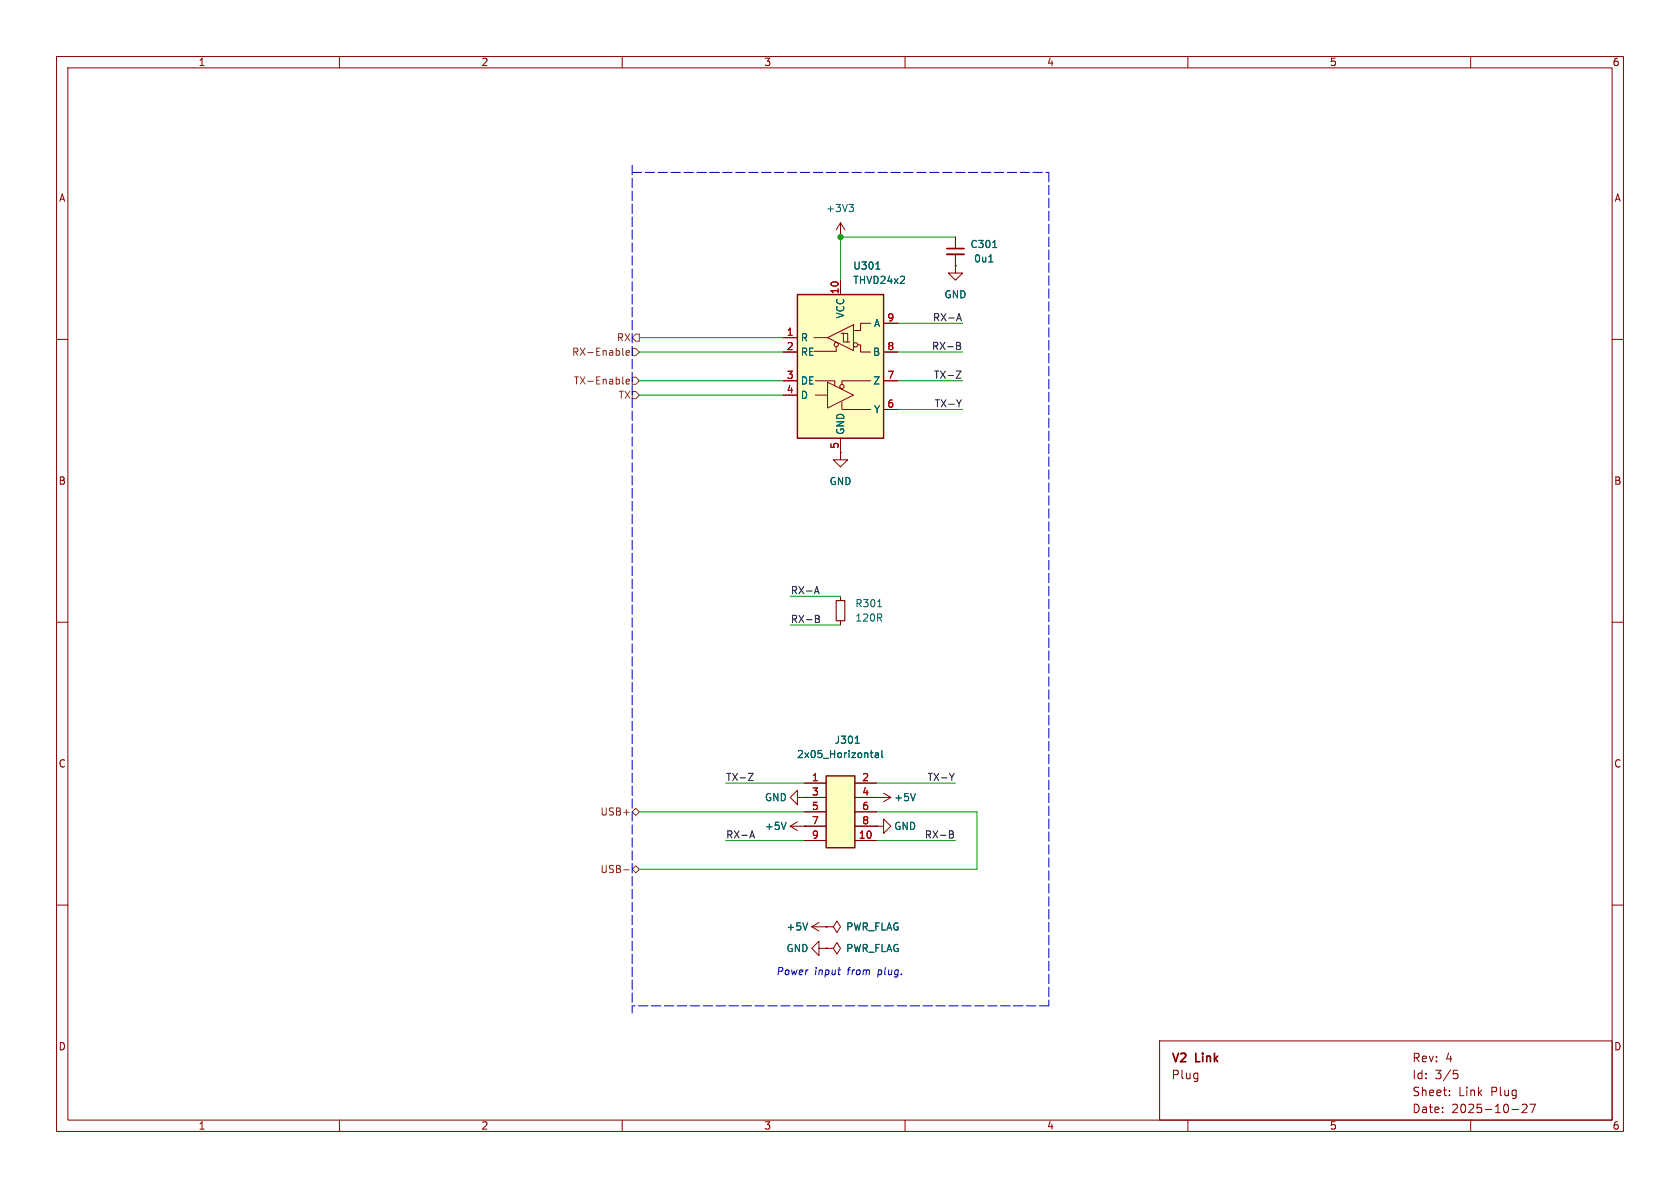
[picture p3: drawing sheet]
<svg xmlns="http://www.w3.org/2000/svg" width="297mm" height="210mm" viewBox="0 0 297 210" stroke-linecap="round" stroke-linejoin="round" font-family="sans-serif">
<g fill="none" stroke="#840000" stroke-width=".18">
<path d="M10 10h277v190h-277zM12 12h273v186h-273zM60 10v2M110 10v2M160 10v2M210 10v2M260 10v2M10 60h2M285 60h2M148.6 80v1.3h1.3l-1.3 1.3-1.3-1.3h1.3M148.6 80h.1M10 110h2"/>
<path d="M148.6 105.4v.8M148.6 109.7v.8M285 110h2M154.9 141h.1M154.9 146.1h1.3v-1.3l1.3 1.3-1.3 1.2v-1.2M154.9 146.1h.1M154.9 141h2.6M156.2 140.2l1.3 .8M157.5 141l-1.3 .7M10 160h2M143.5 163.8l1.3 .8M143.5 163.8h2.5"/>
<path d="M144.8 163.1l-1.3 .7M146 163.8h.1M285 160h2M60 198v2M110 198v2M160 198v2M205 184h80v14h-80zM210 198v2M256.2 193.6v.1M256.2 192.8v.1M257 189.2h.7M257.1 189.8h.4l.2 .3-.1 .5-.5 .1"/>
<path d="M260 198v2M267.3 196.1h1.2M269.1 195.3l.6-.1 .2 .1 .1 .3-1 1.1h1M270.5 195.2h1l-.7 1.5"/>
</g>
<path d="M155.2 107.3h.7M161.8 140.3l-.4 1.2M142.8 163.1l-.4 1.3" fill="none" stroke="#006464" stroke-width=".18"/>
<path d="M147.8 106.2h1.6v3.5h-1.6z" fill="none" stroke="#840000" stroke-width=".2"/>
<path d="M141 52.1h15.2v25.4h-15.2z" fill="#ffffc2"/>
<path d="M141 52.1h15.2v25.4h-15.2z" fill="none" stroke="#840000" stroke-width=".25"/>
<g fill="none" stroke="#840000" stroke-width=".18">
<path d="M148.6 39.4v2.5M148.6 39.4l-.8 1.2M148.6 39.4l.8 1.2M138.4 59.7h2.6M143.9 59.7h2.4M146.3 59.7l4.6-2.3v4.6zM148.6 41.9h.1M148.6 49.5v2.6M148.7 58.9h.4v1.6h1.1M149 58.9h.9v1.6M153.9 57.2h-1.8v1.2h-1.2M156.2 57.2h2.5"/>
<path d="M168.9 47v1.3h1.3l-1.3 1.2-1.3-1.2h1.3M168.9 47h.1M168.9 41.9v2M168.9 45v2M138.4 69.9h2.6M138.4 62.2h2.6M138.4 67.3h2.6M144.1 67.3h3.5v.9M144.1 69.9h2.2M146.3 67.6l4.6 2.3-4.6 2.2zM147.8 61.3v.8h-3.9M148.6 77.5v2.5"/>
<path d="M148.8 71.1v1.3h5.1M151.6 61h.5v1.2h1.8M153.9 67.3h-5.1v.6M156.2 62.2h2.5M156.2 67.3h2.5M156.2 72.4h2.5M141 141v-1.3l-1.3 1.3 1.3 1.2v-1.2h1.2M142.2 141h.1"/>
<circle cx="147.8" cy="60.9" r=".38"/>
<circle cx="148.8" cy="68.3" r=".38"/>
<circle cx="151.3" cy="61" r=".38"/>
</g>
<path d="M150.1 36.1h.8l-.4 .5M150.6 36.6l.3 .3v.3l-.3 .2M154.8 47.6h.8M174.8 46.3h.7M175.5 43.8h.7" fill="none" stroke="#006464" stroke-width=".18"/>
<path d="M167.4 43.9h3" fill="none" stroke="#840000" stroke-width=".3"/>
<path d="M167.4 45h3" fill="none" stroke="#840000" stroke-width=".33"/>
<path d="M146 137.2h5.1v12.7h-5.1z" fill="#ffffc2"/>
<path d="M146 137.2h5.1v12.7h-5.1z" fill="none" stroke="#840000" stroke-width=".25"/>
<g fill="none" stroke="#840000" stroke-width=".18">
<path d="M138.4 59.7h2.6M148.6 49.5v2.6M156.2 57.2h2.5M168.9 47h.1M168.9 41.9v2M168.9 45v2M138.4 62.2h2.6M138.4 67.3h2.6M138.4 69.9h2.6M148.6 77.5v2.5M156.2 62.2h2.5M156.2 67.3h2.5"/>
<path d="M156.2 72.4h2.5M148.6 80h.1M142.2 138.4h3.8M151.1 138.4h3.8M139.7 146.1h6.3M139.7 146.1l1.3 .7M141 145.3l-1.3 .8M142.2 146.1h.1M142.2 141h.1M142.2 141h3.8M142.2 143.5h3.8M142.2 148.6h3.8"/>
<path d="M151.1 141h3.8M151.1 143.5h3.8M151.1 146.1h3.8M151.1 148.6h3.8M154.9 141h.1M154.9 146.1h.1M144.8 167.6v-1.2l-1.3 1.2 1.3 1.3v-1.3h1.2M146 167.6h1.3l.7-1 .6 1-.6 1.1-.7-1.1M146 167.6h.1M146 163.8h1.3l.7-1 .6 1-.6 1-.7-1M146 163.8h.1"/>
</g>
<path d="M154.8 47.6h.8M174.8 46.3h.7M175.5 43.8h.7M151.2 131.4h.7M153.9 133.1h.4M154 133.7l.3 .2M154.8 133.1h.4l.1 .8M155.3 133.4h-.4l-.2 .2 .2 .3h.4M155.9 132.7v1l.2 .2M139 145.4l-.4 1.2M161.8 140.3l-.4 1.2M142.8 163.1l-.4 1.3" fill="none" stroke="#006464" stroke-width=".18"/>
<path d="M111.8 59.7l.6-.6h.6v1.2h-.6zM110.1 62.6l.2 .2M110.1 67.8l.2 .1M110.7 67.5l.6-.2-.1-.2-.3-.1-.2 .2v.6h.5M110.7 62.4l.6-.1-.1-.3h-.3l-.2 .1v.6h.5M111.8 69.2h.6l.6 .7-.6 .6h-.6zM111.8 66.7h.6l.6 .6-.6 .6h-.6zM111.8 61.6h.6l.6 .6-.6 .7h-.6zM110.3 153.8h.9M111.8 143.5l.6-.6 .6 .6-.6 .6zM112.4 153l.6 .7-.6 .6-.6-.6z" fill="none" stroke="#725600" stroke-width=".18"/>
<g fill="none" stroke="#0f0f0f" stroke-width=".18">
<path d="M169.2 56.3h.6M169.5 55.4l.5 1.3M169.1 65.6h.8l-.8 1.3h.8M169.1 60.5l.6 .1 .1 .3-.3 .2M169.1 61.1h.4M169.5 61.1l.3 .3v.3l-.7 .1M170 70.7l-.5 .6M144.1 104.6h.6M144.2 108.8l.6 .1v.2l-.2 .3M144.2 109.4h.4M144.4 103.7l.4 1.3M144.6 109.4l.3 .2-.1 .3-.6 .1"/>
<path d="M132.3 136.7h.8l-.8 1.3h.8M168.7 136.7l-.4 .7M132.7 147.8h.6M133 146.9l.4 1.2M167.8 146.9l.6 .1 .1 .2-.2 .3M167.8 147.5h.5M168.3 147.5l.3 .2-.1 .3-.7 .1"/>
</g>
<path d="M111.8 29.2v149.9M111.8 30.5h73.6M185.4 30.5v147.3M185.4 177.8h-73.6" fill="none" stroke="#0000c2" stroke-width=".18" stroke-dasharray="1.7 .6"/>
<g fill="none" stroke="#009600" stroke-width=".18">
<path d="M113 59.7h25.4M158.7 57.2h11.5M168.9 41.9h-20.3v7.6M113 62.2h25.4M113 69.9h25.4M113 67.3h25.4M158.7 62.2h11.5M158.7 72.4h11.5M158.7 67.3h11.5M139.7 110.5h8.9M139.7 105.4h8.9M128.3 138.4h13.9"/>
<path d="M154.9 138.4h14M113 143.5h29.2M128.3 148.6h13.9M154.9 143.5h17.8v10.2h-59.7M154.9 148.6h14"/>
</g>
<path d="M148.1 171.5h.5" fill="none" stroke="#0000c2" stroke-width=".18"/>
<circle cx="148.6" cy="41.9" r=".46" fill="#009600" stroke="#009600" stroke-width=".18"/>
<g font-size="2.1" fill="#840000">
<text x="207" y="188.2">V2</text>
<text x="207" y="191">Plug</text>
<text x="211.5" y="188.2">Link</text>
<text x="249.6" y="188">Rev:</text>
<text x="249.6" y="191">Id:</text>
<text x="253.7" y="191">3/5</text>
<text x="255.5" y="188">4</text>
<text x="249.6" y="197">Date:</text>
<text x="249.6" y="194">Sheet:</text>
<text x="256.6" y="197">2025-10-27</text>
<text x="257.8" y="194">Link</text>
<text x="263.6" y="194">Plug</text>
</g>
<g font-size="1.8" fill="#840000">
<text x="35" y="11.9">1</text>
<text x="85" y="11.9">2</text>
<text x="135" y="11.9">3</text>
<text x="185" y="11.9">4</text>
<text x="235" y="11.9">5</text>
<text x="285" y="11.9">6</text>
<text x="10.3" y="35.9">A</text>
<text x="285.3" y="35.9">A</text>
<text x="10.3" y="85.9">B</text>
<text x="285.3" y="85.9">B</text>
<text x="10.3" y="135.9">C</text>
<text x="285.3" y="135.9">C</text>
<text x="10.3" y="185.9">D</text>
<text x="285.3" y="185.9">D</text>
<text x="35" y="199.9">1</text>
<text x="85" y="199.9">2</text>
<text x="135" y="199.9">3</text>
<text x="185" y="199.9">4</text>
<text x="235" y="199.9">5</text>
<text x="285" y="199.9">6</text>
</g>
<g font-size="1.8" fill="#006464">
<text x="145.9" y="37.7">+3V3</text>
<text x="150.7" y="47.9">U301</text>
<text x="171.5" y="44">C301</text>
<text x="172.1" y="46.6">0u1</text>
<text x="150.7" y="50.4">THVD24x2</text>
<text x="166.9" y="52.9">GND</text>
<text x="149.5" y="56.4" transform="rotate(-90 149.5 56.4)">VCC</text>
<text x="154.4" y="58">A</text>
<text x="141.5" y="60.6">R</text>
<text x="141.5" y="63.1">RE</text>
<text x="154.2" y="63.1">B</text>
<text x="141.5" y="68.2">DE</text>
<text x="141.5" y="70.7">D</text>
<text x="154.3" y="68.2">Z</text>
<text x="149.5" y="77" transform="rotate(-90 149.5 77)">GND</text>
<text x="154.4" y="73.3">Y</text>
<text x="146.6" y="86">GND</text>
<text x="151.1" y="107.5">R301</text>
<text x="151.1" y="110.1">120R</text>
<text x="147.5" y="131.7">J301</text>
<text x="140.8" y="134.2">2x05_Horizontal</text>
<text x="135.1" y="141.8">GND</text>
<text x="158" y="141.8">+5V</text>
<text x="135.1" y="146.9">+5V</text>
<text x="158" y="146.9">GND</text>
<text x="138.9" y="164.7">+5V</text>
<text x="149.5" y="164.7">PWR_FLAG</text>
<text x="138.9" y="168.5">GND</text>
<text x="149.5" y="168.5">PWR_FLAG</text>
</g>
<g font-size="1.8" fill="#a90000">
<text x="148.3" y="52.1" transform="rotate(-90 148.3 52.1)">10</text>
<text x="139" y="59.4">1</text>
<text x="156.8" y="56.9">9</text>
<text x="139" y="62">2</text>
<text x="156.8" y="62">8</text>
<text x="139" y="67.1">3</text>
<text x="139" y="69.6">4</text>
<text x="156.8" y="67.1">7</text>
<text x="156.8" y="72.1">6</text>
<text x="148.3" y="79.4" transform="rotate(-90 148.3 79.4)">5</text>
<text x="143.4" y="138.2">1</text>
<text x="143.4" y="140.7">3</text>
<text x="143.4" y="143.3">5</text>
<text x="152.3" y="138.2">2</text>
<text x="152.3" y="140.7">4</text>
<text x="152.3" y="143.3">6</text>
<text x="143.4" y="145.8">7</text>
<text x="143.4" y="148.3">9</text>
<text x="151.7" y="148.3">10</text>
<text x="152.3" y="145.8">8</text>
</g>
<g font-size="1.8" fill="#0f0f0f">
<text x="164.8" y="56.9">RX-A</text>
<text x="164.7" y="61.9">RX-B</text>
<text x="165" y="67">TX-Z</text>
<text x="165.1" y="72.1">TX-Y</text>
<text x="139.7" y="105.1">RX-A</text>
<text x="139.7" y="110.2">RX-B</text>
<text x="128.3" y="138.1">TX-Z</text>
<text x="163.9" y="138.1">TX-Y</text>
<text x="128.3" y="148.3">RX-A</text>
<text x="163.4" y="148.3">RX-B</text>
</g>
<g font-size="1.8" fill="#725600">
<text x="101" y="63.1">RX-Enable</text>
<text x="109" y="60.6">RX</text>
<text x="101.3" y="68.2">TX-Enable</text>
<text x="109.3" y="70.7">TX</text>
<text x="106" y="144.4">USB+</text>
<text x="106" y="154.5">USB-</text>
</g>
<g font-size="1.8" fill="#0000c2">
<text x="137.2" y="172.5">Power</text>
<text x="144" y="172.5">input</text>
<text x="149.9" y="172.5">from</text>
<text x="155.4" y="172.5">plug.</text>
</g>
</svg>
